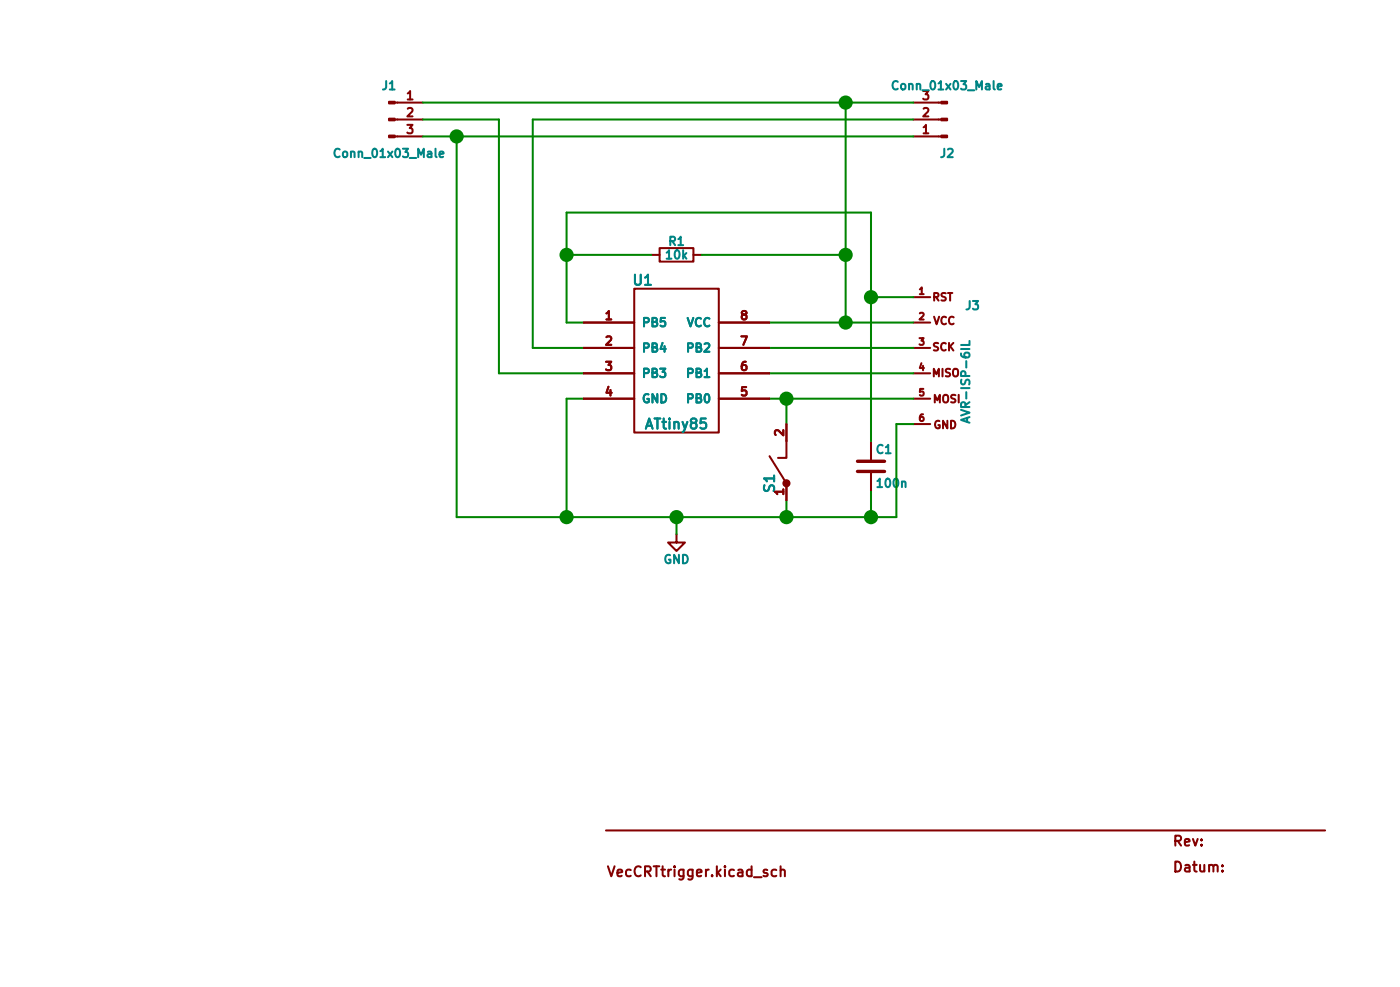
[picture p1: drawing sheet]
<svg xmlns="http://www.w3.org/2000/svg" width="210mm" height="148mm" viewBox="0 0 210 148" stroke-linecap="round" stroke-linejoin="round" font-family="sans-serif">
<g fill="none" stroke="#840000" stroke-width=".3">
<path d="M59.3 15.4h4.2M59.3 17.9h4.2M137.2 15.4h4.2M137.2 17.9h4.2M59.3 20.5h4.2M97.8 38.3h1.3M99.1 37.2h5v2.1h-5zM104.1 38.3h1.3M137.2 20.5h4.2M87.6 48.4h7.6M87.6 52.2h7.6M87.6 56h7.6"/>
<path d="M87.6 59.9h7.6M95.2 43.3h12.7v21.6h-12.7zM107.9 48.4h7.7M107.9 52.2h7.7M107.9 56h7.7M107.9 59.9h7.7M137.2 44.6h2.5M137.2 48.4h2.5M137.2 52.2h2.5M137.2 56h2.5M137.2 59.9h2.5M115.6 68.5l2.5 4.1v2.5"/>
<path d="M118.1 63.7v5h-1.3M130.8 66.2v2.8M130.8 71v2.8M137.2 63.7h2.5M101.6 80.2v1.2h1.3l-1.3 1.3-1.3-1.3h1.3M91 124.7h108M115.2 130.6l-.3-.1-.2 .3v.2l.5 .1v.4h-.5M116.6 130.6l-.4-.1-.3 .3v.5l.1 .2h.6M117.2 130.7a.37 .37 0 0 1 .7 .1v.7M117.2 130v1.5M183.6 130.7v.1M183.6 129.9v.2"/>
</g>
<g fill="#840000" stroke="#840000" stroke-width=".3">
<path d="M141.4 15.3h.8v.2h-.8z"/>
<path d="M141.4 17.8h.8v.3h-.8z"/>
<path d="M141.4 20.4h.8v.2h-.8z"/>
<path d="M58.4 20.4h.9v.2h-.9z"/>
<path d="M58.4 17.8h.9v.3h-.9z"/>
<path d="M58.4 15.3h.9v.2h-.9z"/>
<circle cx="118.1" cy="72.6" r=".46"/>
</g>
<path d="M149.2 12.2v1.1l.2 .1M149.8 13l.6-.1v-.3h-.4l-.2 .2 .1 .6h.5M65.4 22.3v1.1l.2 .2M66 23.2l.6-.1v-.3l-.4-.1-.2 .2 .1 .6h.5M105.8 56.6h.7M144.3 53.1a.5 .5 0 0 0 .6 .6h.5l.1-.2 .1-.3-.1-.2-.4-.1-.2 .2-.1 .3 .3 .3M144.3 52.4h1.3M145.6 51.2v.6h-1.3M106 62.8h-.7l-.1 .8 .2-.2 .5 .1 .2 .2-.1 .5-.2 .2h-.4l-.2-.2M135.5 72.4l.1-.1h.3l.1 .8" fill="none" stroke="#008484" stroke-width=".3"/>
<path d="M128.8 70.8h4M128.8 69.2h4" fill="none" stroke="#840000" stroke-width=".51"/>
<g fill="none" stroke="#008400" stroke-width=".3">
<path d="M63.5 17.9h11.4v38.1h12.7M63.5 15.4h73.7M127 15.4v33M137.2 17.9h-57.2v34.3h7.6M63.5 20.5h73.7M68.6 20.5v57.1h66v-13.9h2.6M85.1 38.3h12.7M105.4 38.3h21.6M87.6 59.9h-2.5v17.7M87.6 48.4h-2.5v-16.5h45.7v34.3M115.6 52.2h21.6M115.6 59.9h21.6"/>
<path d="M115.6 48.4h21.6M115.6 56h21.6M118.1 59.9v3.8M130.8 44.6h6.4M101.6 77.6v2.6M118.1 75.1v2.5M130.8 73.8v3.8"/>
</g>
<g fill="#008400" stroke="#008400" stroke-width=".3">
<circle cx="130.8" cy="44.6" r=".91"/>
<circle cx="127" cy="38.3" r=".91"/>
<circle cx="130.8" cy="77.6" r=".91"/>
<circle cx="127" cy="48.4" r=".91"/>
<circle cx="118.1" cy="59.9" r=".91"/>
<circle cx="127" cy="15.4" r=".91"/>
<circle cx="118.1" cy="77.6" r=".91"/>
<circle cx="85.1" cy="38.3" r=".91"/>
<circle cx="85.1" cy="77.6" r=".91"/>
<circle cx="101.6" cy="77.6" r=".91"/>
<circle cx="68.6" cy="20.5" r=".91"/>
</g>
<g font-size="2.1" fill="#008484">
<text x="94.8" y="43.3">U1</text>
<text x="96.7" y="64.9">ATtiny85</text>
<text x="116.8" y="74.2" transform="rotate(-90 116.8 74.2)">S1</text>
</g>
<g font-size="2.1" fill="#840000">
<text x="176" y="131.4">Datum:</text>
<text x="176" y="127.5">Rev:</text>
<text x="91" y="132.1">VecCRTtrigger.kicad_sch</text>
</g>
<g font-size="1.8" fill="#008484">
<text x="57.2" y="13.9">J1</text>
<text x="133.7" y="13.9">Conn_01x03_Male</text>
<text x="138.3" y="15">3</text>
<text x="49.8" y="24">Conn_01x03_Male</text>
<text x="141" y="24">J2</text>
<text x="99.7" y="39.3">10k</text>
<text x="100.2" y="37.3">R1</text>
<text x="144.8" y="46.9">J3</text>
<text x="96.3" y="49.4">PB5</text>
<text x="96.3" y="53.3">PB4</text>
<text x="102.9" y="53.3">PB2</text>
<text x="103" y="49.4">VCC</text>
<text x="96.3" y="57.1">PB3</text>
<text x="102.9" y="57.1">PB1</text>
<text x="96.3" y="60.9">GND</text>
<text x="102.9" y="60.9">PB0</text>
<text x="146" y="63.7" transform="rotate(-90 146 63.7)">AVR-ISP-6IL</text>
<text x="131.4" y="68.5">C1</text>
<text x="131.4" y="73.6">100n</text>
<text x="99.5" y="85">GND</text>
</g>
<g font-size="1.8" fill="#840000">
<text x="60.8" y="15">1</text>
<text x="60.8" y="17.5">2</text>
<text x="138.3" y="17.5">2</text>
<text x="60.8" y="20.1">3</text>
<text x="138.3" y="20.1">1</text>
<text x="90.7" y="48">1</text>
<text x="90.7" y="51.8">2</text>
<text x="111" y="51.8">7</text>
<text x="111" y="48">8</text>
<text x="90.7" y="55.6">3</text>
<text x="90.7" y="59.4">4</text>
<text x="111" y="59.4">5</text>
<text x="111" y="55.6">6</text>
<text x="117.7" y="65.7" transform="rotate(-90 117.7 65.7)">2</text>
<text x="117.7" y="74.6" transform="rotate(-90 117.7 74.6)">1</text>
</g>
<g font-size="1.6" fill="#840000">
<text x="139.9" y="45.5">RST</text>
<text x="139.9" y="53">SCK</text>
<text x="140" y="49.1">VCC</text>
<text x="139.8" y="56.9">MISO</text>
<text x="140" y="60.8">MOSI</text>
<text x="140.1" y="64.7">GND</text>
</g>
<g font-size="1.4" fill="#840000">
<text x="137.8" y="44.2">1</text>
<text x="137.8" y="48">2</text>
<text x="137.8" y="51.8">3</text>
<text x="137.8" y="55.6">4</text>
<text x="137.8" y="59.4">5</text>
<text x="137.8" y="63.3">6</text>
</g>
</svg>
